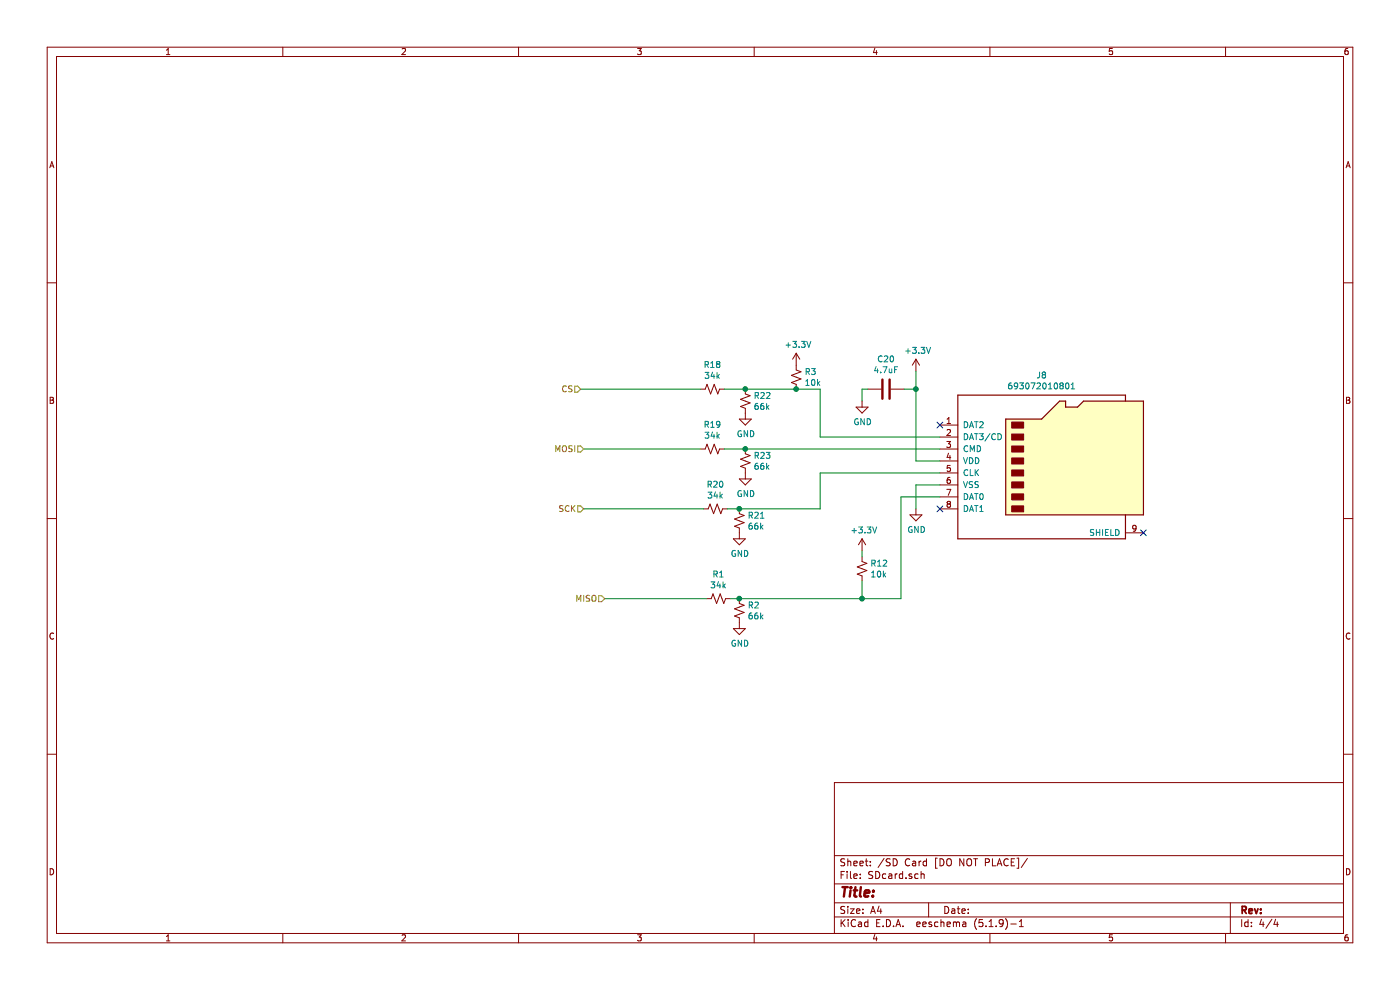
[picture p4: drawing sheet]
EESchema Schematic File Version 4
EELAYER 30 0
EELAYER END
$Descr A4 11693 8268
encoding utf-8
Sheet 4 4
Title ""
Date ""
Rev ""
Comp ""
Comment1 ""
Comment2 ""
Comment3 ""
Comment4 ""
$EndDescr
$Comp
L Connector:Micro_SD_Card J3
U 1 1
P 8750 3850
AR Path="/5B9D8C66/5B9D7E5B" Ref="J3"  Part="1" 
AR Path="/5B9D7D87/5B9D7E5B" Ref="J2"  Part="1" 
AR Path="/60A2C79F/5B9D7D87/5B9D7E5B" Ref="J9"  Part="1" 
AR Path="/60A2C79F/5B9D7E5B" Ref="J8"  Part="1" 
AR Path="/60BC18C5/5B9D7E5B" Ref="J8"  Part="1" 
AR Path="/609B2504/60BC18C5/5B9D7E5B" Ref="J8"  Part="1" 
AR Path="/60A2E32E/60BC18C5/5B9D7E5B" Ref="J8"  Part="1" 
AR Path="/60A2EDF1/60BC18C5/5B9D7E5B" Ref="J8"  Part="1" 
F 0 "J8" H 8700 4567 50  0000 C CNN
F 1 "693072010801" H 8700 4476 50  0000 C CNN
F 2 "canhw_footprints:microSD_Molex_WM6698CT-ND" H 9900 4150 50  0001 C CNN
F 3 "http://katalog.we-online.de/em/datasheet/693072010801.pdf" H 8750 3850 50  0001 C CNN
	1    8750 3850
	1    0    0    -1  
$EndComp
NoConn ~ 7850 3550
NoConn ~ 7850 4250
Text HLabel 5050 5000 0    50   Input ~ 0
MISO
Text HLabel 4875 3750 0    50   Input ~ 0
MOSI
Text HLabel 4875 4250 0    50   Input ~ 0
SCK
Text HLabel 4850 3250 0    50   Input ~ 0
CS
$Comp
L power:+3.3V #PWR020
U 1 1
P 7650 3100
AR Path="/5B9D8C66/5B9D7FBA" Ref="#PWR020"  Part="1" 
AR Path="/5B9D7D87/5B9D7FBA" Ref="#PWR017"  Part="1" 
AR Path="/60A2C79F/5B9D7D87/5B9D7FBA" Ref="#PWR074"  Part="1" 
AR Path="/60A2C79F/5B9D7FBA" Ref="#PWR057"  Part="1" 
AR Path="/60BC18C5/5B9D7FBA" Ref="#PWR057"  Part="1" 
AR Path="/609B2504/60BC18C5/5B9D7FBA" Ref="#PWR057"  Part="1" 
AR Path="/60A2E32E/60BC18C5/5B9D7FBA" Ref="#PWR0179"  Part="1" 
AR Path="/60A2EDF1/60BC18C5/5B9D7FBA" Ref="#PWR0219"  Part="1" 
F 0 "#PWR057" H 7650 2950 50  0001 C CNN
F 1 "+3.3V" H 7665 3273 50  0000 C CNN
F 2 "" H 7650 3100 50  0001 C CNN
F 3 "" H 7650 3100 50  0001 C CNN
	1    7650 3100
	1    0    0    -1  
$EndComp
Wire Wire Line
	7850 3850 7650 3850
Wire Wire Line
	7650 3850 7650 3250
$Comp
L Device:C C7
U 1 1
P 7400 3250
AR Path="/5B9D8C66/5B9D8023" Ref="C7"  Part="1" 
AR Path="/5B9D7D87/5B9D8023" Ref="C6"  Part="1" 
AR Path="/60A2C79F/5B9D7D87/5B9D8023" Ref="C26"  Part="1" 
AR Path="/60A2C79F/5B9D8023" Ref="C20"  Part="1" 
AR Path="/60BC18C5/5B9D8023" Ref="C20"  Part="1" 
AR Path="/609B2504/60BC18C5/5B9D8023" Ref="C20"  Part="1" 
AR Path="/60A2E32E/60BC18C5/5B9D8023" Ref="C20"  Part="1" 
AR Path="/60A2EDF1/60BC18C5/5B9D8023" Ref="C20"  Part="1" 
F 0 "C20" V 7148 3250 50  0000 C CNN
F 1 "4.7uF" V 7239 3250 50  0000 C CNN
F 2 "Capacitor_SMD:C_0805_2012Metric_Pad1.15x1.40mm_HandSolder" H 7438 3100 50  0001 C CNN
F 3 "~" H 7400 3250 50  0001 C CNN
	1    7400 3250
	0    1    1    0   
$EndComp
$Comp
L power:GND #PWR021
U 1 1
P 7200 3350
AR Path="/5B9D8C66/5B9D80DC" Ref="#PWR021"  Part="1" 
AR Path="/5B9D7D87/5B9D80DC" Ref="#PWR018"  Part="1" 
AR Path="/60A2C79F/5B9D7D87/5B9D80DC" Ref="#PWR073"  Part="1" 
AR Path="/60A2C79F/5B9D80DC" Ref="#PWR056"  Part="1" 
AR Path="/60BC18C5/5B9D80DC" Ref="#PWR056"  Part="1" 
AR Path="/609B2504/60BC18C5/5B9D80DC" Ref="#PWR056"  Part="1" 
AR Path="/60A2E32E/60BC18C5/5B9D80DC" Ref="#PWR0180"  Part="1" 
AR Path="/60A2EDF1/60BC18C5/5B9D80DC" Ref="#PWR0220"  Part="1" 
F 0 "#PWR056" H 7200 3100 50  0001 C CNN
F 1 "GND" H 7205 3177 50  0000 C CNN
F 2 "" H 7200 3350 50  0001 C CNN
F 3 "" H 7200 3350 50  0001 C CNN
	1    7200 3350
	1    0    0    -1  
$EndComp
Wire Wire Line
	7200 3350 7200 3250
Wire Wire Line
	7200 3250 7250 3250
Wire Wire Line
	7550 3250 7650 3250
Connection ~ 7650 3250
Wire Wire Line
	7650 3250 7650 3100
$Comp
L power:GND #PWR022
U 1 1
P 7650 4250
AR Path="/5B9D8C66/5B9D81F6" Ref="#PWR022"  Part="1" 
AR Path="/5B9D7D87/5B9D81F6" Ref="#PWR019"  Part="1" 
AR Path="/60A2C79F/5B9D7D87/5B9D81F6" Ref="#PWR075"  Part="1" 
AR Path="/60A2C79F/5B9D81F6" Ref="#PWR058"  Part="1" 
AR Path="/60BC18C5/5B9D81F6" Ref="#PWR058"  Part="1" 
AR Path="/609B2504/60BC18C5/5B9D81F6" Ref="#PWR058"  Part="1" 
AR Path="/60A2E32E/60BC18C5/5B9D81F6" Ref="#PWR0181"  Part="1" 
AR Path="/60A2EDF1/60BC18C5/5B9D81F6" Ref="#PWR0221"  Part="1" 
F 0 "#PWR058" H 7650 4000 50  0001 C CNN
F 1 "GND" H 7655 4077 50  0000 C CNN
F 2 "" H 7650 4250 50  0001 C CNN
F 3 "" H 7650 4250 50  0001 C CNN
	1    7650 4250
	1    0    0    -1  
$EndComp
Wire Wire Line
	7650 4250 7650 4050
Wire Wire Line
	7650 4050 7850 4050
NoConn ~ 9550 4450
$Comp
L power:+3.3V #PWR034
U 1 1
P 7200 4600
AR Path="/5B9D8C66/5BD90633" Ref="#PWR034"  Part="1" 
AR Path="/5B9D7D87/5BD90633" Ref="#PWR033"  Part="1" 
AR Path="/60A2C79F/5B9D7D87/5BD90633" Ref="#PWR072"  Part="1" 
AR Path="/60A2C79F/5BD90633" Ref="#PWR055"  Part="1" 
AR Path="/60BC18C5/5BD90633" Ref="#PWR055"  Part="1" 
AR Path="/609B2504/60BC18C5/5BD90633" Ref="#PWR055"  Part="1" 
AR Path="/60A2E32E/60BC18C5/5BD90633" Ref="#PWR0182"  Part="1" 
AR Path="/60A2EDF1/60BC18C5/5BD90633" Ref="#PWR0222"  Part="1" 
F 0 "#PWR055" H 7200 4450 50  0001 C CNN
F 1 "+3.3V" H 7215 4773 50  0000 C CNN
F 2 "" H 7200 4600 50  0001 C CNN
F 3 "" H 7200 4600 50  0001 C CNN
	1    7200 4600
	1    0    0    -1  
$EndComp
$Comp
L Device:R_Small_US R12
U 1 1
P 7200 4750
AR Path="/609B2504/60BC18C5/60B5EE71" Ref="R12"  Part="1" 
AR Path="/60A2E32E/60BC18C5/60B5EE71" Ref="R12"  Part="1" 
AR Path="/60A2EDF1/60BC18C5/60B5EE71" Ref="R12"  Part="1" 
AR Path="/60BC18C5/60B5EE71" Ref="R12"  Part="1" 
F 0 "R12" H 7268 4796 50  0000 L CNN
F 1 "10k" H 7268 4705 50  0000 L CNN
F 2 "" H 7200 4750 50  0001 C CNN
F 3 "~" H 7200 4750 50  0001 C CNN
	1    7200 4750
	1    0    0    -1  
$EndComp
Wire Wire Line
	7200 4600 7200 4650
Wire Wire Line
	7200 4850 7200 5000
Wire Wire Line
	7850 4150 7525 4150
Wire Wire Line
	7525 4150 7525 5000
Wire Wire Line
	6850 3650 6850 3250
Wire Wire Line
	6850 3650 7850 3650
Wire Wire Line
	4875 3750 5850 3750
Wire Wire Line
	6850 3950 6850 4250
Wire Wire Line
	6850 4250 6175 4250
Wire Wire Line
	6850 3950 7850 3950
$Comp
L Device:R_Small_US R21
U 1 1
P 6175 4350
AR Path="/609B2504/60BC18C5/60ABAA6D" Ref="R21"  Part="1" 
AR Path="/60A2E32E/60BC18C5/60ABAA6D" Ref="R21"  Part="1" 
AR Path="/60A2EDF1/60BC18C5/60ABAA6D" Ref="R21"  Part="1" 
AR Path="/60BC18C5/60ABAA6D" Ref="R21"  Part="1" 
F 0 "R21" H 6243 4396 50  0000 L CNN
F 1 "66k" H 6243 4305 50  0000 L CNN
F 2 "" H 6175 4350 50  0001 C CNN
F 3 "~" H 6175 4350 50  0001 C CNN
	1    6175 4350
	1    0    0    -1  
$EndComp
Connection ~ 6175 4250
Wire Wire Line
	6175 4250 6075 4250
$Comp
L power:GND #PWR060
U 1 1
P 6175 4450
AR Path="/609B2504/60BC18C5/60ABB4C5" Ref="#PWR060"  Part="1" 
AR Path="/60A2E32E/60BC18C5/60ABB4C5" Ref="#PWR0183"  Part="1" 
AR Path="/60A2EDF1/60BC18C5/60ABB4C5" Ref="#PWR0223"  Part="1" 
AR Path="/60BC18C5/60ABB4C5" Ref="#PWR0223"  Part="1" 
F 0 "#PWR0223" H 6175 4200 50  0001 C CNN
F 1 "GND" H 6180 4277 50  0000 C CNN
F 2 "" H 6175 4450 50  0001 C CNN
F 3 "" H 6175 4450 50  0001 C CNN
	1    6175 4450
	1    0    0    -1  
$EndComp
$Comp
L Device:R_Small_US R20
U 1 1
P 5975 4250
AR Path="/609B2504/60BC18C5/60ABB65B" Ref="R20"  Part="1" 
AR Path="/60A2E32E/60BC18C5/60ABB65B" Ref="R20"  Part="1" 
AR Path="/60A2EDF1/60BC18C5/60ABB65B" Ref="R20"  Part="1" 
AR Path="/60BC18C5/60ABB65B" Ref="R20"  Part="1" 
F 0 "R20" V 5770 4250 50  0000 C CNN
F 1 "34k" V 5861 4250 50  0000 C CNN
F 2 "" H 5975 4250 50  0001 C CNN
F 3 "~" H 5975 4250 50  0001 C CNN
	1    5975 4250
	0    1    1    0   
$EndComp
Wire Wire Line
	5875 4250 4875 4250
$Comp
L Device:R_Small_US R19
U 1 1
P 5950 3750
AR Path="/609B2504/60BC18C5/60ABBA7D" Ref="R19"  Part="1" 
AR Path="/60A2E32E/60BC18C5/60ABBA7D" Ref="R19"  Part="1" 
AR Path="/60A2EDF1/60BC18C5/60ABBA7D" Ref="R19"  Part="1" 
AR Path="/60BC18C5/60ABBA7D" Ref="R19"  Part="1" 
F 0 "R19" V 5745 3750 50  0000 C CNN
F 1 "34k" V 5836 3750 50  0000 C CNN
F 2 "" H 5950 3750 50  0001 C CNN
F 3 "~" H 5950 3750 50  0001 C CNN
	1    5950 3750
	0    1    1    0   
$EndComp
Wire Wire Line
	6050 3750 6225 3750
$Comp
L Device:R_Small_US R23
U 1 1
P 6225 3850
AR Path="/609B2504/60BC18C5/60ABBD3D" Ref="R23"  Part="1" 
AR Path="/60A2E32E/60BC18C5/60ABBD3D" Ref="R23"  Part="1" 
AR Path="/60A2EDF1/60BC18C5/60ABBD3D" Ref="R23"  Part="1" 
AR Path="/60BC18C5/60ABBD3D" Ref="R23"  Part="1" 
F 0 "R23" H 6293 3896 50  0000 L CNN
F 1 "66k" H 6293 3805 50  0000 L CNN
F 2 "" H 6225 3850 50  0001 C CNN
F 3 "~" H 6225 3850 50  0001 C CNN
	1    6225 3850
	1    0    0    -1  
$EndComp
Connection ~ 6225 3750
Wire Wire Line
	6225 3750 7850 3750
$Comp
L power:GND #PWR0127
U 1 1
P 6225 3950
AR Path="/609B2504/60BC18C5/60ABC0A8" Ref="#PWR0127"  Part="1" 
AR Path="/60A2E32E/60BC18C5/60ABC0A8" Ref="#PWR0184"  Part="1" 
AR Path="/60A2EDF1/60BC18C5/60ABC0A8" Ref="#PWR0224"  Part="1" 
AR Path="/60BC18C5/60ABC0A8" Ref="#PWR0224"  Part="1" 
F 0 "#PWR0224" H 6225 3700 50  0001 C CNN
F 1 "GND" H 6230 3777 50  0000 C CNN
F 2 "" H 6225 3950 50  0001 C CNN
F 3 "" H 6225 3950 50  0001 C CNN
	1    6225 3950
	1    0    0    -1  
$EndComp
$Comp
L Device:R_Small_US R18
U 1 1
P 5950 3250
AR Path="/609B2504/60BC18C5/60ABC197" Ref="R18"  Part="1" 
AR Path="/60A2E32E/60BC18C5/60ABC197" Ref="R18"  Part="1" 
AR Path="/60A2EDF1/60BC18C5/60ABC197" Ref="R18"  Part="1" 
AR Path="/60BC18C5/60ABC197" Ref="R18"  Part="1" 
F 0 "R18" V 5745 3250 50  0000 C CNN
F 1 "34k" V 5836 3250 50  0000 C CNN
F 2 "" H 5950 3250 50  0001 C CNN
F 3 "~" H 5950 3250 50  0001 C CNN
	1    5950 3250
	0    1    1    0   
$EndComp
$Comp
L Device:R_Small_US R22
U 1 1
P 6225 3350
AR Path="/609B2504/60BC18C5/60ABC4B7" Ref="R22"  Part="1" 
AR Path="/60A2E32E/60BC18C5/60ABC4B7" Ref="R22"  Part="1" 
AR Path="/60A2EDF1/60BC18C5/60ABC4B7" Ref="R22"  Part="1" 
AR Path="/60BC18C5/60ABC4B7" Ref="R22"  Part="1" 
F 0 "R22" H 6293 3396 50  0000 L CNN
F 1 "66k" H 6293 3305 50  0000 L CNN
F 2 "" H 6225 3350 50  0001 C CNN
F 3 "~" H 6225 3350 50  0001 C CNN
	1    6225 3350
	1    0    0    -1  
$EndComp
Wire Wire Line
	6225 3250 6650 3250
$Comp
L power:GND #PWR061
U 1 1
P 6225 3450
AR Path="/609B2504/60BC18C5/60ABC77C" Ref="#PWR061"  Part="1" 
AR Path="/60A2E32E/60BC18C5/60ABC77C" Ref="#PWR0185"  Part="1" 
AR Path="/60A2EDF1/60BC18C5/60ABC77C" Ref="#PWR0225"  Part="1" 
AR Path="/60BC18C5/60ABC77C" Ref="#PWR0225"  Part="1" 
F 0 "#PWR0225" H 6225 3200 50  0001 C CNN
F 1 "GND" H 6230 3277 50  0000 C CNN
F 2 "" H 6225 3450 50  0001 C CNN
F 3 "" H 6225 3450 50  0001 C CNN
	1    6225 3450
	1    0    0    -1  
$EndComp
Connection ~ 7200 5000
Wire Wire Line
	7200 5000 7525 5000
Wire Wire Line
	5050 5000 5900 5000
$Comp
L Device:R_Small_US R2
U 1 1
P 6175 5100
AR Path="/609B2504/60BC18C5/60AB766C" Ref="R2"  Part="1" 
AR Path="/60A2E32E/60BC18C5/60AB766C" Ref="R2"  Part="1" 
AR Path="/60A2EDF1/60BC18C5/60AB766C" Ref="R2"  Part="1" 
AR Path="/60BC18C5/60AB766C" Ref="R2"  Part="1" 
F 0 "R2" H 6243 5146 50  0000 L CNN
F 1 "66k" H 6243 5055 50  0000 L CNN
F 2 "" H 6175 5100 50  0001 C CNN
F 3 "~" H 6175 5100 50  0001 C CNN
	1    6175 5100
	1    0    0    -1  
$EndComp
Connection ~ 6175 5000
Wire Wire Line
	6175 5000 7200 5000
$Comp
L Device:R_Small_US R1
U 1 1
P 6000 5000
AR Path="/609B2504/60BC18C5/60AB7B19" Ref="R1"  Part="1" 
AR Path="/60A2E32E/60BC18C5/60AB7B19" Ref="R1"  Part="1" 
AR Path="/60A2EDF1/60BC18C5/60AB7B19" Ref="R1"  Part="1" 
AR Path="/60BC18C5/60AB7B19" Ref="R1"  Part="1" 
F 0 "R1" V 5795 5000 50  0000 C CNN
F 1 "34k" V 5886 5000 50  0000 C CNN
F 2 "" H 6000 5000 50  0001 C CNN
F 3 "~" H 6000 5000 50  0001 C CNN
	1    6000 5000
	0    1    1    0   
$EndComp
Wire Wire Line
	6100 5000 6175 5000
$Comp
L power:GND #PWR0128
U 1 1
P 6175 5200
AR Path="/609B2504/60BC18C5/60AB7EF4" Ref="#PWR0128"  Part="1" 
AR Path="/60A2E32E/60BC18C5/60AB7EF4" Ref="#PWR0186"  Part="1" 
AR Path="/60A2EDF1/60BC18C5/60AB7EF4" Ref="#PWR0226"  Part="1" 
AR Path="/60BC18C5/60AB7EF4" Ref="#PWR0226"  Part="1" 
F 0 "#PWR0226" H 6175 4950 50  0001 C CNN
F 1 "GND" H 6180 5027 50  0000 C CNN
F 2 "" H 6175 5200 50  0001 C CNN
F 3 "" H 6175 5200 50  0001 C CNN
	1    6175 5200
	1    0    0    -1  
$EndComp
$Comp
L Device:R_Small_US R3
U 1 1
P 6650 3150
AR Path="/609B2504/60BC18C5/60B00586" Ref="R3"  Part="1" 
AR Path="/60A2E32E/60BC18C5/60B00586" Ref="R3"  Part="1" 
AR Path="/60A2EDF1/60BC18C5/60B00586" Ref="R3"  Part="1" 
AR Path="/60BC18C5/60B00586" Ref="R3"  Part="1" 
F 0 "R3" H 6718 3196 50  0000 L CNN
F 1 "10k" H 6718 3105 50  0000 L CNN
F 2 "" H 6650 3150 50  0001 C CNN
F 3 "~" H 6650 3150 50  0001 C CNN
	1    6650 3150
	1    0    0    -1  
$EndComp
Connection ~ 6650 3250
Wire Wire Line
	6650 3250 6850 3250
$Comp
L power:+3.3V #PWR0136
U 1 1
P 6650 3050
AR Path="/609B2504/60BC18C5/60B009AE" Ref="#PWR0136"  Part="1" 
AR Path="/60A2E32E/60BC18C5/60B009AE" Ref="#PWR0187"  Part="1" 
AR Path="/60A2EDF1/60BC18C5/60B009AE" Ref="#PWR0227"  Part="1" 
AR Path="/60BC18C5/60B009AE" Ref="#PWR0227"  Part="1" 
F 0 "#PWR0227" H 6650 2900 50  0001 C CNN
F 1 "+3.3V" H 6665 3223 50  0000 C CNN
F 2 "" H 6650 3050 50  0001 C CNN
F 3 "" H 6650 3050 50  0001 C CNN
	1    6650 3050
	1    0    0    -1  
$EndComp
Wire Wire Line
	6225 3250 6050 3250
Wire Wire Line
	5850 3250 4850 3250
Connection ~ 6225 3250
$EndSCHEMATC
